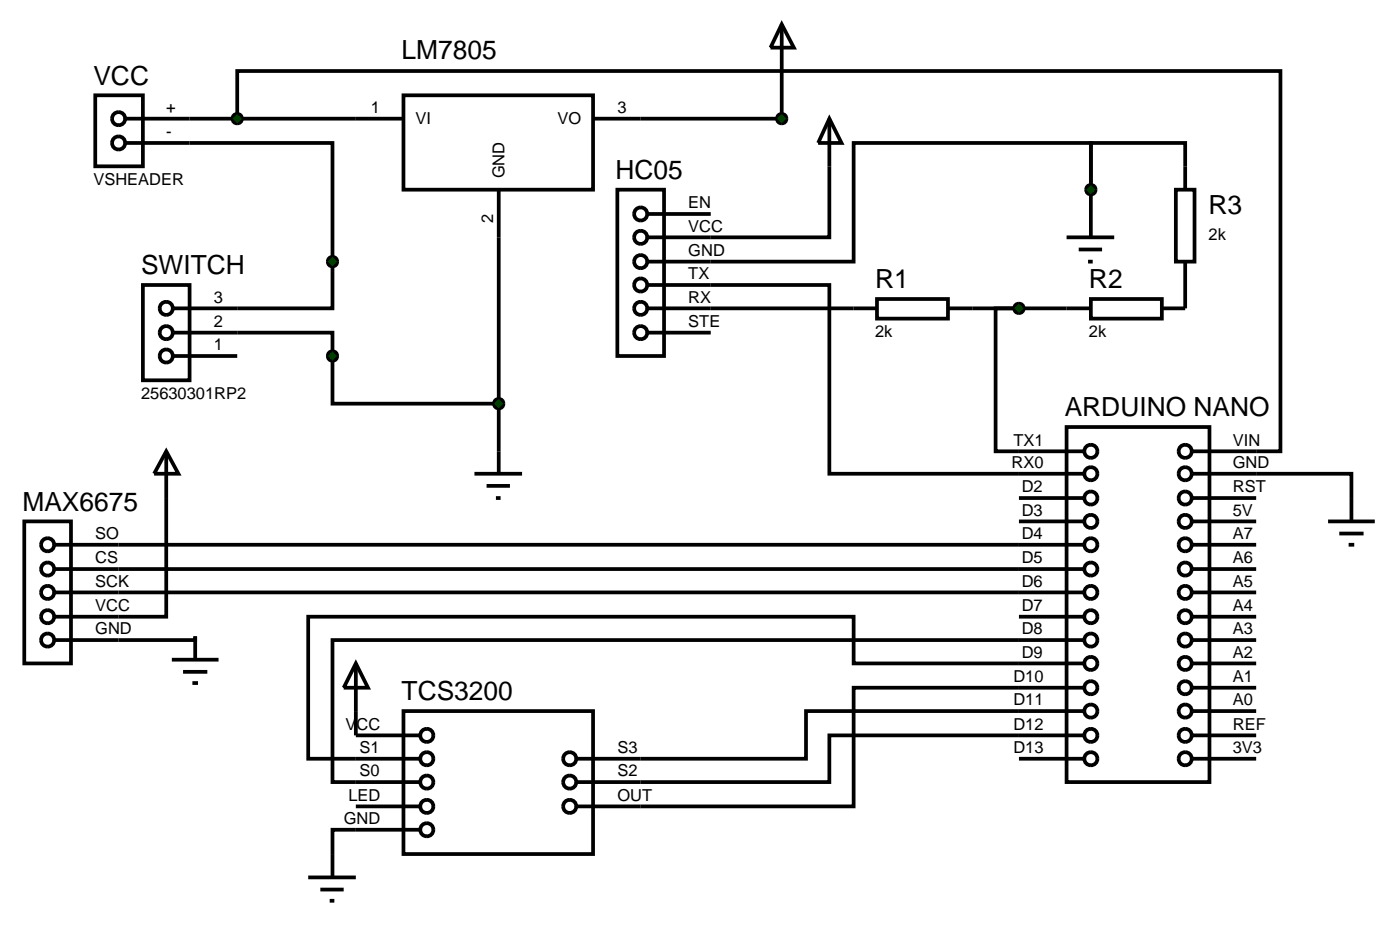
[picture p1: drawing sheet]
<svg xmlns="http://www.w3.org/2000/svg" width="150mm" height="99mm" viewBox="0 0 150 99" stroke-linecap="round" stroke-linejoin="round" font-family="sans-serif">
<g fill="none" stroke="#000" stroke-width=".4">
<path d="M10.2 10.2h5.1v7.6h-5.1zM13.5 15.3h22.1v17.7h-10.2M13.5 12.7h29.7M25.4 12.7v-5.1h111.7v40.7h-9.4M43.2 10.2h20.3v10.1h-20.3zM83.7 2.6l1.3 2.5h-2.5zM83.7 2.6v10.1h-20.2M88.8 17.8v7.6h-12.7M126.9 17.8v-2.5h-10.1v5M25.4 35.6h10.2v7.6h17.8M53.4 20.3v30.4M76.1 30.5h12.7v20.2h27.2"/>
<path d="M76.1 33h15.3M104.1 33h10.1M109.1 33h-2.5v15.3h9.4M116.8 20.3v-5h-25.4v12.7h-15.3M116.8 20.3v2.6M126.9 30.5v2.5M2.6 55.8h5v15.2h-5zM5.9 58.3h110.1M17.8 48.3v17.7h-11.9M17.8 48.3l1.3 2.4h-2.6zM50.8 50.7h5.1M52.1 52h2.5"/>
<path d="M53.1 53.3h.5M109.1 53.3h6.9M109.1 55.8h6.9M114.2 45.7h15.3v38h-15.3zM127.7 50.7h17v5.1M127.7 58.3h6.8M127.7 53.3h6.8M127.7 55.8h6.8M142.2 55.8h5M143.4 57.1h2.6M144.4 58.3h.6M5.9 68.5h15v-.4v2.5"/>
<path d="M5.9 60.9h110.1M5.9 63.4h110.1M18.4 70.6h5M19.6 71.9h2.6M20.6 73.1h.6M38.1 71l1.3 2.6h-2.6zM38.1 71v7.7h6.9M43.2 76.1h20.3v15.3h-20.3zM109.1 66h6.9M116 71h-24.6v-5h-58.4v15.2h12M116 68.5h-80.4v15.2h9.4M116 76.1h-29.7v5.1h-24.6"/>
<path d="M116 78.7h-27.2v5h-27.1M116 73.6h-24.6v12.7h-29.7M127.7 60.9h6.8M127.7 63.4h6.8M127.7 68.5h6.8M127.7 66h6.8M127.7 71h6.8M127.7 73.6h6.8M127.7 76.1h6.8M127.7 78.7h6.8M33 93.9h5.1M34.3 95.2h2.5"/>
<path d="M35.3 96.4h.5M38.1 86.3h6.9M45 88.8h-9.4v5.1M109.1 81.2h6.9M127.7 81.2h6.8"/>
<circle cx="12.7" cy="12.7" r=".7"/>
<circle cx="12.7" cy="15.3" r=".7"/>
<circle cx="5.1" cy="58.3" r=".7"/>
<circle cx="116.8" cy="48.3" r=".7"/>
<circle cx="116.8" cy="50.7" r=".7"/>
<circle cx="116.8" cy="55.8" r=".7"/>
<circle cx="116.8" cy="53.3" r=".7"/>
<circle cx="116.8" cy="58.3" r=".7"/>
<circle cx="126.9" cy="48.3" r=".7"/>
<circle cx="126.9" cy="50.7" r=".7"/>
<circle cx="126.9" cy="55.8" r=".7"/>
<circle cx="126.9" cy="53.3" r=".7"/>
<circle cx="126.9" cy="58.3" r=".7"/>
<circle cx="5.1" cy="66" r=".7"/>
<circle cx="5.1" cy="68.5" r=".7"/>
<circle cx="5.1" cy="63.4" r=".7"/>
<circle cx="5.1" cy="60.9" r=".7"/>
<circle cx="45.7" cy="78.7" r=".7"/>
<circle cx="116.8" cy="66" r=".7"/>
<circle cx="116.8" cy="76.1" r=".7"/>
<circle cx="116.8" cy="63.4" r=".7"/>
<circle cx="116.8" cy="68.5" r=".7"/>
<circle cx="116.8" cy="78.7" r=".7"/>
<circle cx="116.8" cy="71" r=".7"/>
<circle cx="116.8" cy="73.6" r=".7"/>
<circle cx="116.8" cy="60.9" r=".7"/>
<circle cx="126.9" cy="66" r=".7"/>
<circle cx="126.9" cy="76.1" r=".7"/>
<circle cx="126.9" cy="63.4" r=".7"/>
<circle cx="126.9" cy="68.5" r=".7"/>
<circle cx="126.9" cy="78.7" r=".7"/>
<circle cx="126.9" cy="71" r=".7"/>
<circle cx="126.9" cy="73.6" r=".7"/>
<circle cx="126.9" cy="60.9" r=".7"/>
<circle cx="45.7" cy="81.2" r=".7"/>
<circle cx="45.7" cy="88.8" r=".7"/>
<circle cx="45.7" cy="83.7" r=".7"/>
<circle cx="45.7" cy="86.3" r=".7"/>
<circle cx="61" cy="83.7" r=".7"/>
<circle cx="61" cy="86.3" r=".7"/>
<circle cx="61" cy="81.2" r=".7"/>
<circle cx="116.8" cy="81.2" r=".7"/>
<circle cx="126.9" cy="81.2" r=".7"/>
</g>
<g fill="#004000" stroke="#000" stroke-width=".4">
<path d="M25.1 12.3l.3-.1-.5 .5 .1-.3zM25.4 12.2l.3 .1 .1 .1 .1 .3zM25.4 13.2l.5-.5-.1 .3-.1 .1zM24.9 12.7l.5 .5-.3-.1-.1-.1z"/>
<path d="M53 42.9l.1-.1 .3-.1-.5 .5zM53.4 42.7l.3 .1 .1 .1 .1 .3zM53.9 43.2l-.1 .3-.1 .1-.3 .1zM52.9 43.2l.5 .5-.3-.1-.1-.1z"/>
</g>
<g fill="#004000">
<path d="M25.4 12.2l.5 .5-.5 .5-.5-.5z"/>
<path d="M53.4 42.7l.5 .5-.5 .5-.5-.5z"/>
</g>
<g fill="none" stroke="#000" stroke-width=".4">
<path d="M66.1 20.3h5v17.8h-5zM69.4 22.9h6.7M69.4 25.4h6.7M69.4 28h6.7M69.4 30.5h6.7M69.4 33h6.7M69.4 35.6h6.7"/>
<circle cx="68.6" cy="22.9" r=".7"/>
<circle cx="68.6" cy="35.6" r=".7"/>
<circle cx="68.6" cy="33" r=".7"/>
<circle cx="68.6" cy="25.4" r=".7"/>
<circle cx="68.6" cy="30.5" r=".7"/>
<circle cx="68.6" cy="28" r=".7"/>
</g>
<path d="M83.4 12.3l.3-.1-.5 .5 .1-.3zM83.7 12.2l.3 .1 .1 .1 .1 .3zM83.7 13.2l.5-.5-.1 .3-.1 .1zM83.2 12.7l.5 .5-.3-.1-.1-.1z" fill="#004000" stroke="#000" stroke-width=".4"/>
<path d="M83.7 12.2l.5 .5-.5 .5-.5-.5z" fill="#004000"/>
<g fill="none" stroke="#000" stroke-width=".4">
<path d="M88.8 12.7l1.3 2.6h-2.5zM88.8 12.7v5.1M126.9 17.8v2.5M91.4 33h2.5M93.9 32h7.6v2.1h-7.6zM101.5 33h2.6M114.2 25.4h5.1M114.2 33h2.6M115.5 26.7h2.5M116.5 28h.5M116.8 32h7.6v2.1h-7.6zM116.8 22.9v2.5"/>
<path d="M124.4 33h2.5M125.9 20.3h2v7.7h-2zM126.9 28v2.5"/>
</g>
<g fill="#004000" stroke="#000" stroke-width=".4">
<path d="M116.4 20l.1-.1 .3-.1-.5 .5zM116.8 19.8l.3 .1 .1 .1 .1 .3zM117.3 20.3l-.1 .3-.1 .1-.3 .1zM116.3 20.3l.5 .5-.3-.1-.1-.1z"/>
<path d="M108.8 32.6l.3-.1-.5 .5 .1-.3zM109.1 32.5l.3 .1 .1 .1 .1 .3zM109.6 33l-.1 .3-.1 .1-.3 .1zM108.6 33l.5 .5-.3-.1-.1-.1z"/>
</g>
<g fill="#004000">
<path d="M116.3 20.3l.5-.5 .5 .5-.5 .5z"/>
<path d="M108.6 33l.5-.5 .5 .5-.5 .5z"/>
</g>
<g fill="none" stroke="#000" stroke-width=".4">
<path d="M15.3 30.5h5v10.2h-5zM18.6 38.1h6.8M18.6 35.6h6.8M18.6 33h6.8"/>
<circle cx="17.8" cy="35.6" r=".7"/>
<circle cx="17.8" cy="33" r=".7"/>
<circle cx="17.8" cy="38.1" r=".7"/>
</g>
<g fill="#004000" stroke="#000" stroke-width=".4">
<path d="M35.3 27.6l.3-.1-.5 .5 .1-.3zM35.6 27.5l.3 .1 .1 .1 .1 .3zM35.6 28.5l.5-.5-.1 .3-.1 .1zM35.1 28l.5 .5-.3-.1-.1-.1z"/>
<path d="M35.3 37.7l.3-.1-.5 .5 .1-.3zM35.6 37.6l.3 .1 .1 .1 .1 .3zM35.6 38.6l.5-.5-.1 .3-.1 .1zM35.1 38.1l.5 .5-.3-.1-.1-.1z"/>
</g>
<g fill="#004000">
<path d="M35.6 27.5l.5 .5-.5 .5-.5-.5z"/>
<path d="M35.6 37.6l.5 .5-.5 .5-.5-.5z"/>
</g>
<g font-size="2.8">
<text x="10" y="9.1">VCC</text>
<text x="43" y="6.4">LM7805</text>
<text x="65.9" y="19.2">HC05</text>
<text x="129.4" y="22.9">R3</text>
<text x="15.1" y="29.4">SWITCH</text>
<text x="93.7" y="30.9">R1</text>
<text x="116.6" y="30.9">R2</text>
<text x="114" y="44.6">ARDUINO NANO</text>
<text x="2.4" y="54.7">MAX6675</text>
<text x="43" y="75">TCS3200</text>
</g>
<g font-size="1.8">
<text x="17.8" y="12.1">+</text>
<text x="17.8" y="14.7">-</text>
<text x="39.7" y="12.1">1</text>
<text x="44.5" y="13.3">VI</text>
<text x="59.7" y="13.3">VO</text>
<text x="66.1" y="12.1">3</text>
<text x="10" y="19.8">VSHEADER</text>
<text x="52.8" y="23.9" transform="rotate(-90 52.8 23.9)">2</text>
<text x="54" y="19.1" transform="rotate(-90 54 19.1)">GND</text>
<text x="73.7" y="22.3">EN</text>
<text x="73.7" y="24.8">VCC</text>
<text x="73.7" y="27.4">GND</text>
<text x="73.7" y="29.9">TX</text>
<text x="129.4" y="25.7">2k</text>
<text x="22.9" y="35">2</text>
<text x="22.9" y="32.4">3</text>
<text x="73.7" y="32.4">RX</text>
<text x="73.7" y="35">STE</text>
<text x="22.9" y="37.5">1</text>
<text x="93.7" y="36.1">2k</text>
<text x="116.6" y="36.1">2k</text>
<text x="15.1" y="42.7">25630301RP2</text>
<text x="108.5" y="47.7">TX1</text>
<text x="132" y="47.7">VIN</text>
<text x="108.3" y="50.1">RX0</text>
<text x="109.4" y="52.7">D2</text>
<text x="132" y="50.1">GND</text>
<text x="132" y="52.7">RST</text>
<text x="10.2" y="57.7">SO</text>
<text x="109.4" y="55.2">D3</text>
<text x="109.4" y="57.7">D4</text>
<text x="132" y="55.2">5V</text>
<text x="132" y="57.7">A7</text>
<text x="10.2" y="65.4">VCC</text>
<text x="10.2" y="62.8">SCK</text>
<text x="10.2" y="60.3">CS</text>
<text x="109.4" y="60.3">D5</text>
<text x="109.4" y="62.8">D6</text>
<text x="109.4" y="65.4">D7</text>
<text x="132" y="60.3">A6</text>
<text x="132" y="62.8">A5</text>
<text x="132" y="65.4">A4</text>
<text x="10.2" y="67.9">GND</text>
<text x="109.4" y="67.9">D8</text>
<text x="109.4" y="70.4">D9</text>
<text x="132" y="67.9">A3</text>
<text x="132" y="70.4">A2</text>
<text x="108.5" y="73">D10</text>
<text x="108.5" y="75.5">D11</text>
<text x="132" y="73">A1</text>
<text x="132" y="75.5">A0</text>
<text x="37" y="78.1">VCC</text>
<text x="38.5" y="80.6">S1</text>
<text x="38.5" y="83.1">S0</text>
<text x="66.1" y="80.6">S3</text>
<text x="66.1" y="83.1">S2</text>
<text x="108.5" y="78.1">D12</text>
<text x="108.5" y="80.6">D13</text>
<text x="132" y="78.1">REF</text>
<text x="132" y="80.6">3V3</text>
<text x="36.8" y="88.2">GND</text>
<text x="37.3" y="85.7">LED</text>
<text x="66.1" y="85.7">OUT</text>
</g>
</svg>
